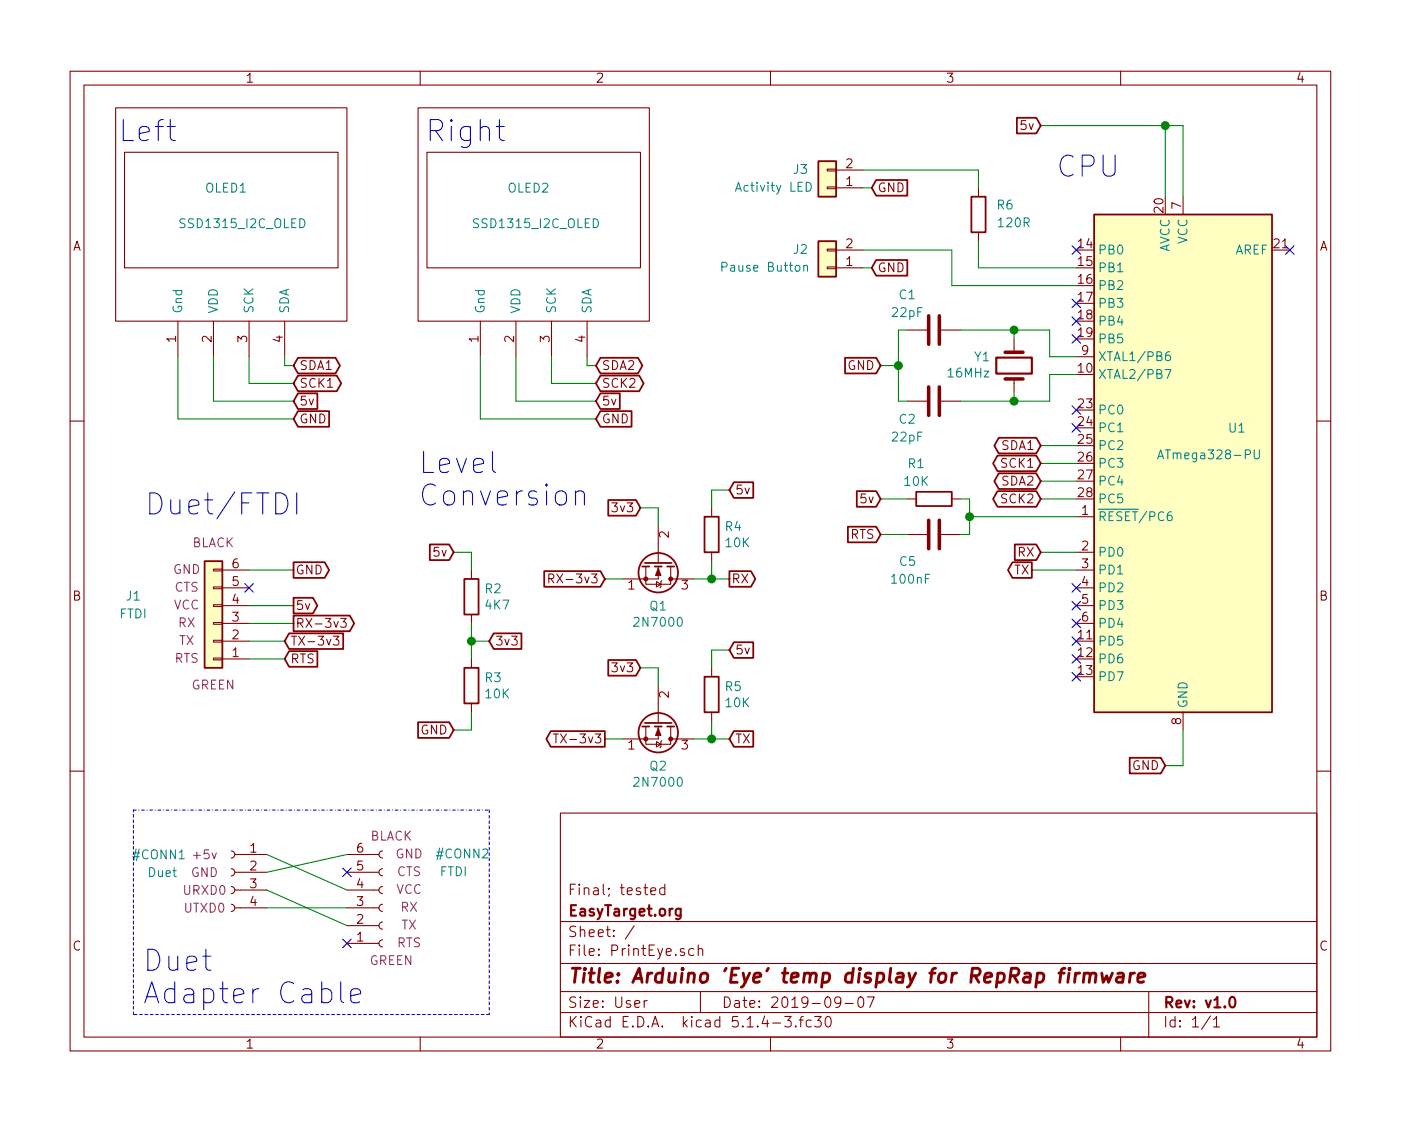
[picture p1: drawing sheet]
EESchema Schematic File Version 4
LIBS:PrintEye-cache
EELAYER 30 0
EELAYER END
$Descr User 7874 6299
encoding utf-8
Sheet 1 1
Title "Arduino 'Eye' temp display for RepRap firmware"
Date "2019-09-07"
Rev "v1.0"
Comp "EasyTarget.org"
Comment1 "Final; tested"
Comment2 ""
Comment3 ""
Comment4 ""
$EndDescr
$Comp
L OLEDs:SSD1315-096 OLED2
U 1 1
P 3000 1200
F 0 "OLED2" H 2850 1350 50  0000 L CNN
F 1 "SSD1315_I2C_OLED" H 2650 1150 50  0000 L CNN
F 2 "PrintEyeHardware:SSD1315-I2C-OLED" H 2900 1500 50  0001 C CNN
F 3 "" H 2900 1500 50  0001 C CNN
	1    3000 1200
	1    0    0    -1  
$EndComp
Text GLabel 1650 3200 2    50   Output ~ 0
GND
Text GLabel 3350 2350 2    50   Input ~ 0
GND
$Comp
L Connector:Conn_01x04_Female #CONN1
U 1 1
P 1300 4900
F 0 "#CONN1" H 1550 5000 50  0000 L CNN
F 1 "Duet" H 1600 4900 50  0000 L CNN
F 2 "" H 1300 4900 50  0001 C CNN
F 3 "~" H 1300 4900 50  0001 C CNN
F 4 "GND" H 1450 4900 50  0000 C CNN "Field4"
F 5 "+5v" H 1450 5000 50  0000 C CNN "Field5"
F 6 "UTXD0" H 1450 4700 50  0000 C CNN "Field6"
F 7 "URXD0" H 1450 4800 50  0000 C CNN "Field7"
	1    1300 4900
	-1   0    0    -1  
$EndComp
Text GLabel 1650 3400 2    50   Output ~ 0
5v
Text GLabel 3350 2250 2    50   Input ~ 0
5v
$Comp
L OLEDs:SSD1315-096 OLED1
U 1 1
P 1300 1200
F 0 "OLED1" H 1150 1350 50  0000 L CNN
F 1 "SSD1315_I2C_OLED" H 1000 1150 50  0000 L CNN
F 2 "PrintEyeHardware:SSD1315-I2C-OLED" H 1200 1500 50  0001 C CNN
F 3 "" H 1200 1500 50  0001 C CNN
	1    1300 1200
	1    0    0    -1  
$EndComp
$Comp
L Connector_Generic:Conn_01x06 J1
U 1 1
P 1200 3500
F 0 "J1" H 1650 3350 50  0000 C CNN
F 1 "FTDI" H 1650 3450 50  0000 C CNN
F 2 "Connector_PinHeader_2.54mm:PinHeader_1x06_P2.54mm_Vertical" H 1200 3500 50  0001 C CNN
F 3 "~" H 1200 3500 50  0001 C CNN
F 4 "BLACK" H 1200 3050 50  0000 C CNN "Field5"
F 5 "GND" H 1350 3200 50  0000 C CNN "Field6"
F 6 "CTS" H 1350 3300 50  0000 C CNN "Field7"
F 7 "VCC" H 1350 3400 50  0000 C CNN "Field8"
F 8 "RX" H 1350 3500 50  0000 C CNN "Field9"
F 9 "TX" H 1350 3600 50  0000 C CNN "Field10"
F 10 "RTS" H 1350 3700 50  0000 C CNN "Field11"
F 11 "GREEN" H 1200 3850 50  0000 C CNN "Field4"
	1    1200 3500
	-1   0    0    1   
$EndComp
Text GLabel 1650 2350 2    50   Input ~ 0
GND
Text GLabel 1650 2250 2    50   Input ~ 0
5v
Text GLabel 1650 2150 2    50   BiDi ~ 0
SCK1
Text GLabel 3350 2150 2    50   BiDi ~ 0
SCK2
Text GLabel 1650 2050 2    50   BiDi ~ 0
SDA1
Text GLabel 3350 2050 2    50   BiDi ~ 0
SDA2
Text GLabel 6550 4300 0    50   Input ~ 0
GND
Text GLabel 5850 700  0    50   Input ~ 0
5v
Wire Wire Line
	6650 700  6650 1100
Wire Wire Line
	6550 4300 6650 4300
Wire Wire Line
	6650 4300 6650 4100
Text GLabel 5850 2500 0    50   BiDi ~ 0
SDA1
Text GLabel 5850 2600 0    50   BiDi ~ 0
SCK1
Text GLabel 5850 2700 0    50   BiDi ~ 0
SDA2
Text GLabel 5850 2800 0    50   BiDi ~ 0
SCK2
Wire Wire Line
	6050 2800 5850 2800
Wire Wire Line
	6050 2700 5850 2700
Wire Wire Line
	6050 2600 5850 2600
Wire Wire Line
	6050 2500 5850 2500
$Comp
L Device:C C2
U 1 1
P 5250 2250
F 0 "C2" V 5350 2400 50  0000 C CNN
F 1 "22pF" V 5450 2400 50  0000 C CNN
F 2 "Capacitor_THT:C_Disc_D3.4mm_W2.1mm_P2.50mm" H 5288 2100 50  0001 C CNN
F 3 "~" H 5250 2250 50  0001 C CNN
	1    5250 2250
	0    -1   1    0   
$EndComp
$Comp
L Device:C C1
U 1 1
P 5250 1850
F 0 "C1" V 5050 2000 50  0000 C CNN
F 1 "22pF" V 5150 2000 50  0000 C CNN
F 2 "Capacitor_THT:C_Disc_D3.4mm_W2.1mm_P2.50mm" H 5288 1700 50  0001 C CNN
F 3 "~" H 5250 1850 50  0001 C CNN
	1    5250 1850
	0    -1   1    0   
$EndComp
$Comp
L Device:Crystal Y1
U 1 1
P 5700 2050
F 0 "Y1" V 5746 1919 50  0000 R CNN
F 1 "16MHz" V 5655 1919 50  0000 R CNN
F 2 "Crystal:Crystal_HC49-4H_Vertical" H 5700 2050 50  0001 C CNN
F 3 "~" H 5700 2050 50  0001 C CNN
	1    5700 2050
	0    1    -1   0   
$EndComp
Wire Wire Line
	5900 2000 6050 2000
Wire Wire Line
	6050 2100 5900 2100
Wire Wire Line
	5100 1850 5050 1850
Wire Wire Line
	5050 1850 5050 2050
Text GLabel 4950 2050 0    50   Input ~ 0
GND
Wire Wire Line
	6650 700  6550 700 
Wire Wire Line
	6550 700  6550 1100
Text GLabel 5850 3100 0    50   Input ~ 0
RX
Text GLabel 5800 3200 0    50   Output ~ 0
TX
Text GLabel 4950 3000 0    50   Input ~ 0
RTS
Wire Wire Line
	5850 3100 6050 3100
Wire Wire Line
	5800 3200 6050 3200
Text GLabel 1650 3500 2    50   Output ~ 0
RX-3v3
Text GLabel 1600 3600 2    50   Input ~ 0
TX-3v3
Text GLabel 1600 3700 2    50   Input ~ 0
RTS
Wire Wire Line
	1400 3200 1650 3200
Wire Wire Line
	1400 3400 1650 3400
Wire Wire Line
	1400 3500 1650 3500
Wire Wire Line
	1400 3600 1600 3600
Wire Wire Line
	1400 3700 1600 3700
$Comp
L Connector:Conn_01x06_Female #CONN2
U 1 1
P 2150 5100
F 0 "#CONN2" H 2600 4800 50  0000 C CNN
F 1 "FTDI" H 2550 4900 50  0000 C CNN
F 2 "" H 2150 5100 50  0001 C CNN
F 3 "~" H 2150 5100 50  0001 C CNN
F 4 "BLACK" H 2200 4700 50  0000 C CNN "Field5"
F 5 "GND" H 2300 4800 50  0000 C CNN "Field6"
F 6 "CTS" H 2300 4900 50  0000 C CNN "Field7"
F 7 "VCC" H 2300 5000 50  0000 C CNN "Field8"
F 8 "RX" H 2300 5100 50  0000 C CNN "Field9"
F 9 "TX" H 2300 5200 50  0000 C CNN "Field10"
F 10 "RTS" H 2300 5300 50  0000 C CNN "Field11"
F 11 "GREEN" H 2200 5400 50  0000 C CNN "Field4"
	1    2150 5100
	1    0    0    1   
$EndComp
Wire Wire Line
	1500 5100 1950 5100
NoConn ~ 1950 5300
NoConn ~ 1950 4900
NoConn ~ 6050 3800
NoConn ~ 6050 3700
NoConn ~ 6050 3600
NoConn ~ 6050 3500
NoConn ~ 6050 3400
NoConn ~ 6050 3300
NoConn ~ 6050 2400
NoConn ~ 6050 2300
NoConn ~ 6050 1900
NoConn ~ 6050 1800
NoConn ~ 6050 1700
NoConn ~ 6050 1400
NoConn ~ 7250 1400
Wire Notes Line style dash_dot
	750  4550 2750 4550
Wire Notes Line
	2750 4550 2750 5700
Wire Notes Line
	2750 5700 750  5700
Wire Notes Line
	750  5700 750  4550
Text Notes 800  5650 0    118  ~ 0
Duet\nAdapter Cable
Text Notes 1000 800  2    118  ~ 0
Left
Text Notes 2850 800  2    118  ~ 0
Right
Text Notes 6300 1000 2    118  ~ 0
CPU
Text Notes 1700 2900 2    118  ~ 0
Duet/FTDI
Wire Wire Line
	6550 700  5850 700 
Connection ~ 6550 700 
Wire Wire Line
	4950 2050 5050 2050
Connection ~ 5050 2050
Wire Wire Line
	5050 2050 5050 2250
NoConn ~ 1400 3300
$Comp
L Device:C C5
U 1 1
P 5250 3000
F 0 "C5" V 5400 2800 50  0000 L CNN
F 1 "100nF" V 5500 2750 50  0000 L CNN
F 2 "Capacitor_THT:C_Disc_D3.8mm_W2.6mm_P2.50mm" H 5288 2850 50  0001 C CNN
F 3 "~" H 5250 3000 50  0001 C CNN
	1    5250 3000
	0    1    1    0   
$EndComp
Wire Wire Line
	5100 3000 4950 3000
Wire Wire Line
	5050 2250 5100 2250
Wire Wire Line
	5400 1850 5700 1850
Wire Wire Line
	5900 1850 5900 2000
Wire Wire Line
	5900 2100 5900 2250
Wire Wire Line
	5900 2250 5700 2250
Wire Wire Line
	5700 2200 5700 2250
Connection ~ 5700 2250
Wire Wire Line
	5700 2250 5400 2250
Wire Wire Line
	5700 1900 5700 1850
Connection ~ 5700 1850
Wire Wire Line
	5700 1850 5900 1850
$Comp
L Device:R R1
U 1 1
P 5250 2800
F 0 "R1" V 5050 2700 50  0000 C CNN
F 1 "10K" V 5150 2700 50  0000 C CNN
F 2 "Resistor_THT:R_Axial_DIN0207_L6.3mm_D2.5mm_P7.62mm_Horizontal" V 5180 2800 50  0001 C CNN
F 3 "~" H 5250 2800 50  0001 C CNN
	1    5250 2800
	0    1    1    0   
$EndComp
Wire Wire Line
	5450 2900 6050 2900
Text GLabel 4950 2800 0    50   Input ~ 0
5v
Wire Wire Line
	4950 2800 5100 2800
Wire Wire Line
	5400 3000 5450 3000
Wire Wire Line
	5450 3000 5450 2900
Wire Wire Line
	5450 2800 5400 2800
Connection ~ 5450 2900
Wire Wire Line
	5450 2900 5450 2800
Wire Wire Line
	1500 5000 1950 5200
Wire Wire Line
	1500 4900 1950 4800
$Comp
L Device:R R2
U 1 1
P 2650 3350
F 0 "R2" H 2720 3396 50  0000 L CNN
F 1 "4K7" H 2720 3305 50  0000 L CNN
F 2 "Resistor_THT:R_Axial_DIN0207_L6.3mm_D2.5mm_P7.62mm_Horizontal" V 2580 3350 50  0001 C CNN
F 3 "~" H 2650 3350 50  0001 C CNN
	1    2650 3350
	1    0    0    -1  
$EndComp
$Comp
L Device:R R3
U 1 1
P 2650 3850
F 0 "R3" H 2720 3896 50  0000 L CNN
F 1 "10K" H 2720 3805 50  0000 L CNN
F 2 "Resistor_THT:R_Axial_DIN0207_L6.3mm_D2.5mm_P7.62mm_Horizontal" V 2580 3850 50  0001 C CNN
F 3 "~" H 2650 3850 50  0001 C CNN
	1    2650 3850
	1    0    0    -1  
$EndComp
$Comp
L Device:R R4
U 1 1
P 4000 3000
F 0 "R4" H 4070 3046 50  0000 L CNN
F 1 "10K" H 4070 2955 50  0000 L CNN
F 2 "Resistor_THT:R_Axial_DIN0207_L6.3mm_D2.5mm_P7.62mm_Horizontal" V 3930 3000 50  0001 C CNN
F 3 "~" H 4000 3000 50  0001 C CNN
	1    4000 3000
	1    0    0    -1  
$EndComp
$Comp
L Device:R R5
U 1 1
P 4000 3900
F 0 "R5" H 4070 3946 50  0000 L CNN
F 1 "10K" H 4070 3855 50  0000 L CNN
F 2 "Resistor_THT:R_Axial_DIN0207_L6.3mm_D2.5mm_P7.62mm_Horizontal" V 3930 3900 50  0001 C CNN
F 3 "~" H 4000 3900 50  0001 C CNN
	1    4000 3900
	1    0    0    -1  
$EndComp
$Comp
L Transistor_FET:2N7000 Q1
U 1 1
P 3700 3150
F 0 "Q1" V 3951 3150 50  0000 C CNN
F 1 "2N7000" V 4042 3150 50  0000 C CNN
F 2 "Package_TO_SOT_THT:TO-92_Inline_Wide" H 3900 3075 50  0001 L CIN
F 3 "https://www.fairchildsemi.com/datasheets/2N/2N7000.pdf" H 3700 3150 50  0001 L CNN
	1    3700 3150
	0    1    1    0   
$EndComp
$Comp
L Transistor_FET:2N7000 Q2
U 1 1
P 3700 4050
F 0 "Q2" V 3951 4050 50  0000 C CNN
F 1 "2N7000" V 4042 4050 50  0000 C CNN
F 2 "Package_TO_SOT_THT:TO-92_Inline_Wide" H 3900 3975 50  0001 L CIN
F 3 "https://www.fairchildsemi.com/datasheets/2N/2N7000.pdf" H 3700 4050 50  0001 L CNN
	1    3700 4050
	0    1    1    0   
$EndComp
Text GLabel 2550 3100 0    50   Input ~ 0
5v
Text GLabel 2550 4100 0    50   Input ~ 0
GND
Text GLabel 2750 3600 2    50   Input ~ 0
3v3
Wire Wire Line
	2550 4100 2650 4100
Wire Wire Line
	2650 4000 2650 4100
Wire Wire Line
	2650 3700 2650 3600
Wire Wire Line
	2650 3200 2650 3100
Wire Wire Line
	2650 3100 2550 3100
Wire Wire Line
	2650 3600 2750 3600
Connection ~ 2650 3600
Wire Wire Line
	2650 3600 2650 3500
Text GLabel 4100 3250 2    50   Output ~ 0
RX
Text GLabel 3600 2850 0    50   Input ~ 0
3v3
Text GLabel 3400 3250 0    50   Input ~ 0
RX-3v3
Text GLabel 3400 4150 0    50   Output ~ 0
TX-3v3
Text GLabel 3600 3750 0    50   Input ~ 0
3v3
Wire Wire Line
	3400 3250 3500 3250
Wire Wire Line
	3600 2850 3700 2850
Wire Wire Line
	3700 2850 3700 2950
Wire Wire Line
	4000 3150 4000 3250
Wire Wire Line
	4000 3250 4100 3250
Wire Wire Line
	4000 3250 3900 3250
Connection ~ 4000 3250
Text GLabel 4100 2750 2    50   Input ~ 0
5v
Text GLabel 4100 3650 2    50   Input ~ 0
5v
Wire Wire Line
	4000 3750 4000 3650
Wire Wire Line
	4000 3650 4100 3650
Wire Wire Line
	4000 2850 4000 2750
Wire Wire Line
	4000 2750 4100 2750
Wire Wire Line
	3600 3750 3700 3750
Wire Wire Line
	3700 3750 3700 3850
Wire Wire Line
	3900 4150 4000 4150
Wire Wire Line
	4000 4150 4000 4050
Wire Wire Line
	3400 4150 3500 4150
Text GLabel 4100 4150 2    50   Input ~ 0
TX
Wire Wire Line
	4000 4150 4100 4150
Connection ~ 4000 4150
Text Notes 2350 2850 0    118  ~ 0
Level\nConversion
$Comp
L MCU_Microchip_ATmega:ATmega328-PU U1
U 1 1
P 6650 2600
F 0 "U1" H 6400 2800 50  0000 R CNN
F 1 "ATmega328-PU" H 6800 2650 50  0000 R CNN
F 2 "Package_DIP:DIP-28_W7.62mm" H 6650 2600 50  0001 C CIN
F 3 "http://ww1.microchip.com/downloads/en/DeviceDoc/ATmega328_P%20AVR%20MCU%20with%20picoPower%20Technology%20Data%20Sheet%2040001984A.pdf" H 6650 2600 50  0001 C CNN
	1    6650 2600
	-1   0    0    -1  
$EndComp
$Comp
L Connector_Generic:Conn_01x02 J2
U 1 1
P 4650 1500
F 0 "J2" H 4800 1400 50  0000 C CNN
F 1 "Pause Button" H 5000 1500 50  0000 C CNN
F 2 "Connector_PinHeader_2.54mm:PinHeader_1x02_P2.54mm_Vertical" H 4650 1500 50  0001 C CNN
F 3 "~" H 4650 1500 50  0001 C CNN
	1    4650 1500
	-1   0    0    1   
$EndComp
$Comp
L Connector_Generic:Conn_01x02 J3
U 1 1
P 4650 1050
F 0 "J3" H 4800 950 50  0000 C CNN
F 1 "Activity LED" H 4950 1050 50  0000 C CNN
F 2 "Connector_PinHeader_2.54mm:PinHeader_1x02_P2.54mm_Vertical" H 4650 1050 50  0001 C CNN
F 3 "~" H 4650 1050 50  0001 C CNN
	1    4650 1050
	-1   0    0    1   
$EndComp
Text GLabel 4900 1050 2    50   Input ~ 0
GND
$Comp
L Device:R R6
U 1 1
P 5500 1200
F 0 "R6" H 5350 1150 50  0000 C CNN
F 1 "120R" H 5300 1250 50  0000 C CNN
F 2 "Resistor_THT:R_Axial_DIN0207_L6.3mm_D2.5mm_P7.62mm_Horizontal" V 5430 1200 50  0001 C CNN
F 3 "~" H 5500 1200 50  0001 C CNN
	1    5500 1200
	-1   0    0    1   
$EndComp
Text GLabel 4900 1500 2    50   Input ~ 0
GND
Wire Wire Line
	4850 1050 4900 1050
Wire Wire Line
	4850 1500 4900 1500
Wire Wire Line
	4850 1400 5350 1400
Wire Wire Line
	5500 1500 6050 1500
Wire Wire Line
	5500 950  5500 1050
Wire Wire Line
	4850 950  5500 950 
Wire Wire Line
	5500 1350 5500 1500
Wire Wire Line
	5350 1600 6050 1600
Wire Wire Line
	5350 1400 5350 1600
Wire Wire Line
	1650 2250 1200 2250
Wire Wire Line
	1200 2250 1200 2000
Wire Wire Line
	1650 2350 1000 2350
Wire Wire Line
	1000 2350 1000 2000
Wire Wire Line
	1650 2150 1400 2150
Wire Wire Line
	1400 2150 1400 2000
Wire Wire Line
	1650 2050 1600 2050
Wire Wire Line
	1600 2050 1600 2000
Wire Wire Line
	2700 2000 2700 2350
Wire Wire Line
	2700 2350 3350 2350
Wire Wire Line
	2900 2000 2900 2250
Wire Wire Line
	2900 2250 3350 2250
Wire Wire Line
	3100 2000 3100 2150
Wire Wire Line
	3100 2150 3350 2150
Wire Wire Line
	3300 2000 3300 2050
Wire Wire Line
	3300 2050 3350 2050
Wire Wire Line
	1500 4800 1950 5000
$EndSCHEMATC
